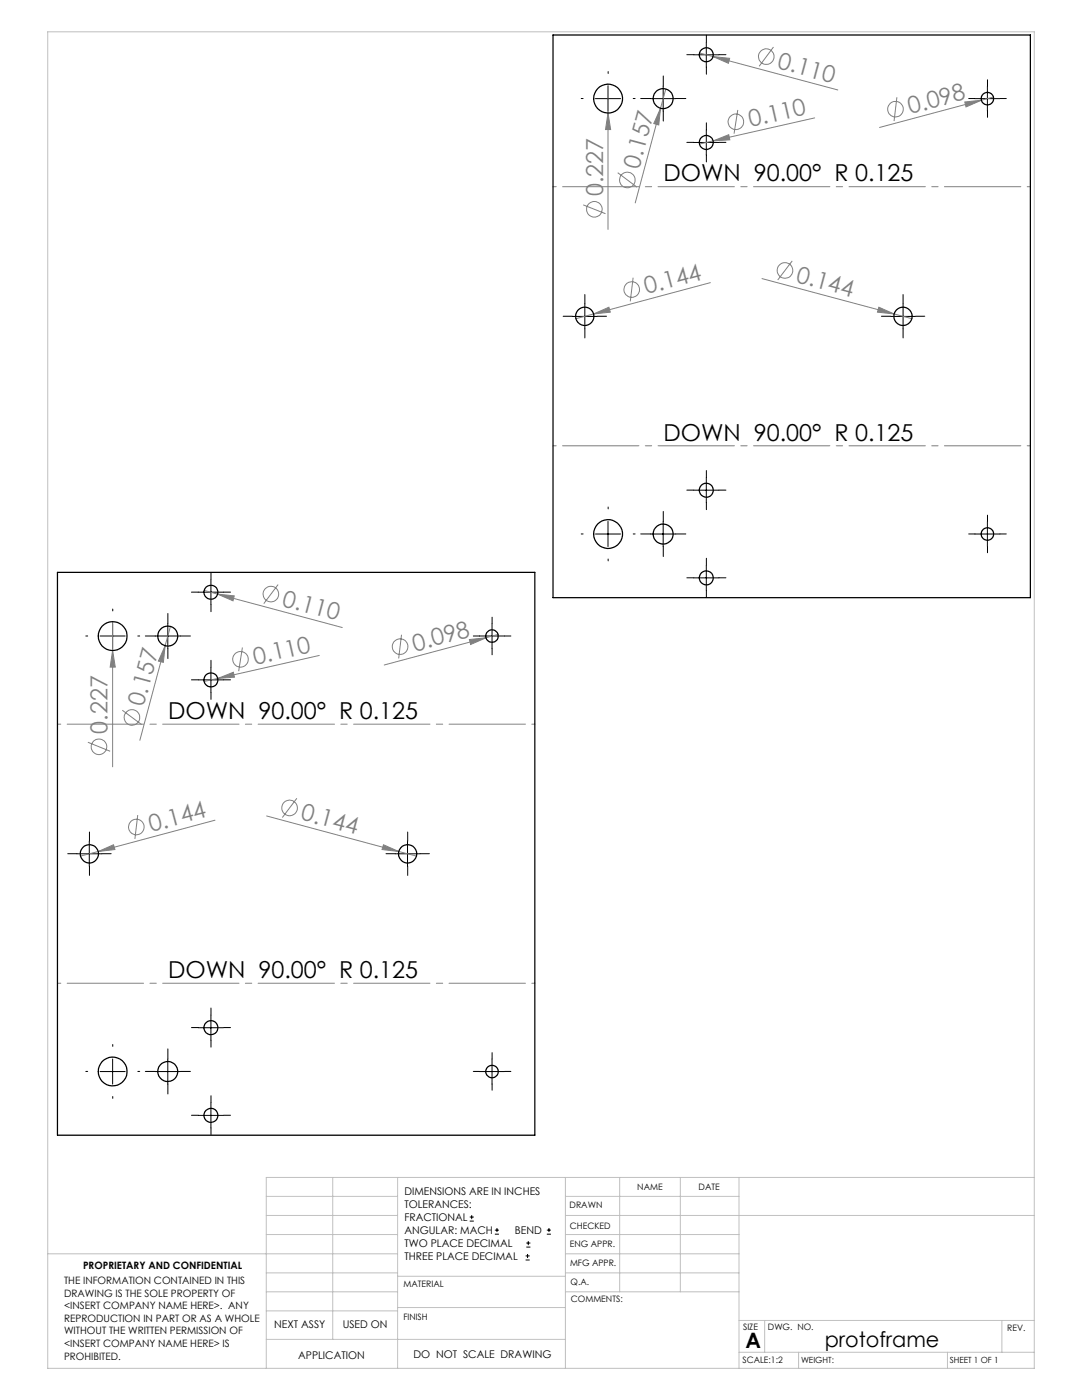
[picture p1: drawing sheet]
<svg xmlns="http://www.w3.org/2000/svg" width="216mm" height="279mm" viewBox="0 0 216 279" stroke-linecap="round" stroke-linejoin="round" font-family="sans-serif">
<g fill="none" stroke="#c0c0c0" stroke-width=".2">
<path d="M9.5 6.4h196.9v266.7h-196.9zM53.1 238.8h26.2M66.4 235v32.3M79.3 235v38.1M112.8 235v38.1M112.8 238.8h34.7M123.6 235v22.8M135.7 235v22.8M147.5 235v38.1M206.4 235h-153.3v38.1M9.5 250.2h69.8M53.1 257.8h26.2"/>
<path d="M53.1 242.6h26.2M53.1 246.4h26.2M53.1 254h26.2M79.3 254.7h33.5M112.8 257.8h34.7M112.8 250.2h34.7M112.8 242.6h93.6M112.8 246.4h34.7M112.8 254h34.7M53.1 267.3h59.7M53.1 261.6h26.2M79.3 260.9h33.5"/>
<path d="M147.5 269.9h58.9M147.5 263.5h58.9M152.6 263.5v6.4M159.3 269.9v3.2M189.1 269.9v3.2M199.9 263.5v6.4"/>
</g>
<g fill="none" stroke="#808080" stroke-width=".2">
<path d="M121.3 16.8v29M132.9 17.7l-1.1 3.9M139.6 10.6l2.7 .7M142.3 11.3l3.3 .3-.3 1zM142.3 11.3l24.9 6.7M154.3 9.4l-2.8 3.8M179 19.4l-.6 4.8M198.2 19.4l-2.4 .6M121.3 22.5l.5 3.4h-1zM123.3 34.5l3.8 2.9M131.8 21.6l-.4 3.3-.9-.2zM131.8 21.6l-5 18.9"/>
<path d="M142.3 28.1l3.1-1.2 .2 1zM142.3 28.1l-2.7 .7M147.2 21.9l-.7 4.8M162.6 23.5l-20.3 4.6M192.5 20.4l3.3-.4-3 1.3zM195.8 20l-20.3 5.4M116.4 40.9l4.4 1.8M126.3 55.4l-.5 4.7M141.7 56.4l-26.8 7.2M152 55.6l30 8M158.1 52.1l-2.9 3.8M118.5 62.7l3-1.4 .3 1z"/>
<path d="M175.4 61.3l3 1.4-3.3-.4zM40.7 117.8l2.7 .8M43.4 118.6l3.3 .3-.2 1zM43.4 118.6l24.9 6.6M55.5 116.7l-2.9 3.8M22.5 129.8l.5 3.3h-1zM22.5 124.1v28.9M32.9 128.9l-.3 3.3-1-.3zM32.9 128.9l-5 18.8M34 125l-1.1 3.9M43.5 135.4l3.1-1.2 .2 .9zM43.5 135.4l-2.8 .6"/>
<path d="M48.4 129.2l-.8 4.7M63.7 130.8l-20.2 4.6M80.1 126.7l-.5 4.7M93.7 127.6l3.3-.3-3.1 1.3zM97 127.3l-20.3 5.4M99.4 126.6l-2.4 .7M17.5 148.1l4.5 1.8M24.4 141.7l3.9 2.9M59.2 159.3l-2.9 3.9M19.6 169.9l3-1.3 .3 .9zM19.6 169.9l-3.5 1M27.5 162.7l-.6 4.7"/>
<path d="M42.9 163.7l-23.3 6.2M53.2 162.8l26.4 7.1M76.5 168.6l3.1 1.3-3.4-.4zM79.6 169.9l3.5 1"/>
<circle cx="152.9" cy="11.3" r="1.56"/>
<circle cx="125.2" cy="35.9" r="1.56"/>
<circle cx="146.8" cy="24.3" r="1.55"/>
<circle cx="178.7" cy="21.8" r="1.56"/>
<circle cx="118.6" cy="41.8" r="1.55"/>
<circle cx="126.1" cy="57.8" r="1.56"/>
<circle cx="156.6" cy="54" r="1.56"/>
<circle cx="54.1" cy="118.6" r="1.56"/>
<circle cx="48" cy="131.6" r="1.55"/>
<circle cx="79.8" cy="129.1" r="1.56"/>
<circle cx="19.8" cy="149" r="1.55"/>
<circle cx="26.3" cy="143.2" r="1.56"/>
<circle cx="27.2" cy="165" r="1.56"/>
<circle cx="57.8" cy="161.3" r="1.56"/>
</g>
<g fill="none" stroke="#000" stroke-width=".2" stroke-dasharray="15.2 1.3 1.3 1.3">
<path d="M116.3 19.7h-.3M121.3 14.7v-.4M126.3 19.7h.4M129.8 19.7h-2M132.3 17.2v-2M134.8 19.7h2M138.4 10.9h-1.4M140.9 8.4v-1.4M140.9 13.4v1.4M143.4 10.9h1.4M194.5 19.7h-1.2M197 17.2v-1.3"/>
<path d="M199.5 19.7h1.3M121.3 24.7v.3M132.3 22.2v2M138.4 28.4h-1.4M140.9 25.9v-1.4M140.9 30.9v1.4M143.4 28.4h1.4M197 22.2v1.2M114.2 63.1h-1.8M116.7 60.6v-1.8M116.7 65.6v1.8M119.2 63.1h1.8"/>
<path d="M177.7 63.1h-1.8M180.2 60.6v-1.8M180.2 65.6v1.8M182.7 63.1h1.8M138.4 97.8h-1.4M140.9 95.3v-1.4M143.4 97.8h1.4M39.6 118.2h-1.4M42.1 115.7v-1.4M44.6 118.2h1.4M116.3 106.6h-.3M121.3 101.6v-.4"/>
<path d="M121.3 111.6v.3M126.3 106.6h.4M129.8 106.6h-2M132.3 104.1v-2M132.3 109.1v2M134.8 106.6h2M138.4 115.3h-1.4M140.9 100.3v1.4M140.9 112.8v-1.4M140.9 117.8v1.4M143.4 115.3h1.4M194.5 106.6h-1.2"/>
<path d="M197 104.1v-1.3M197 109.1v1.2M199.5 106.6h1.3M17.5 126.9h-.4M22.5 121.9v-.3M22.5 131.9v.4M27.5 126.9h.4M31 126.9h-2M33.5 124.4v-2M33.5 129.4v2M36 126.9h2M39.6 135.7h-1.4"/>
<path d="M42.1 133.2v-1.4M42.1 138.2v1.4M42.1 120.7v1.4M44.6 135.7h1.4M95.7 126.9h-1.3M98.2 124.4v-1.2M98.2 129.4v1.3M100.7 126.9h1.2M15.3 170.4h-1.8M17.8 167.9v-1.9M17.8 172.9v1.8M20.3 170.4h1.9"/>
<path d="M78.8 170.4h-1.8M81.3 167.9v-1.9M81.3 172.9v1.8M83.8 170.4h1.9M17.5 213.8h-.4M22.5 208.8v-.4M22.5 218.8v.4M27.5 213.8h.4M31 213.8h-2M33.5 211.3v-2M33.5 216.3v2M36 213.8h2"/>
<path d="M39.6 205.1h-1.4M42.1 202.6v-1.4M42.1 207.6v1.4M44.6 205.1h1.4M95.7 213.8h-1.3M98.2 211.3v-1.2M98.2 216.3v1.3M100.7 213.8h1.2M39.6 222.6h-1.4M42.1 220.1v-1.4M42.1 225.1v1.4M44.6 222.6h1.4"/>
</g>
<g fill="none" stroke="#000" stroke-width=".2">
<path d="M118.8 19.7h5M121.3 17.2v5M129.8 19.7h5M132.3 17.2v5M138.4 10.9h5M140.9 8.4v5M194.5 19.7h5M197 17.2v5M138.4 28.4h5M140.9 25.9v5M114.2 63.1h5M116.7 60.6v5"/>
<path d="M177.7 63.1h5M180.2 60.6v5M138.4 97.8h5M140.9 95.3v5M39.6 118.2h5M42.1 115.7v5M118.8 106.6h5M121.3 104.1v5M129.8 106.6h5M132.3 104.1v5M138.4 115.3h5M140.9 112.8v5"/>
<path d="M194.5 106.6h5M197 104.1v5M20 126.9h5M22.5 124.5v4.9M31 126.9h5M33.5 124.5v4.9M39.6 135.7h5M42.1 133.2v5M95.7 126.9h5M98.2 124.5v4.9M15.3 170.4h5M17.8 167.9v5"/>
<path d="M78.8 170.4h5M81.3 167.9v5M20 213.9h5M22.5 211.3v5.1M31 213.9h5M33.5 211.3v5.1M39.6 205.1h5M42.1 202.6v5M95.7 213.9h5M98.2 211.3v5.1M39.6 222.6h5M42.1 220.1v5"/>
</g>
<path d="M110.3 37.3h95.3M110.3 89h95.3M11.5 144.5h95.2M11.5 196.2h95.2" fill="none" stroke="#808080" stroke-width=".2" stroke-dasharray="15.2 1.3 1.3 1.3" stroke-dashoffset="-1.9"/>
<g fill="#808080">
<path d="M76.5 168.6l-.3 .9 3.4 .4zM175.4 61.3l-.3 1 3.3 .4z"/>
<path d="M43.5 135.4l3.3-.3-.2-.9zM142.3 28.1l3.3-.2-.2-1z"/>
<path d="M93.7 127.6l.2 1 3.1-1.3zM192.5 20.4l.3 .9 3-1.3z"/>
<path d="M19.6 169.9l3.3-.4-.3-.9zM118.5 62.7l3.3-.4-.3-1z"/>
<path d="M32.9 128.9l-1.3 3 1 .3zM131.8 21.6l-1.3 3.1 .9 .2z"/>
<path d="M22.5 129.8l-.5 3.3h1zM121.3 22.5l-.5 3.4h1z"/>
<path d="M43.4 118.6l3.1 1.3 .2-1zM142.3 11.3l3 1.3 .3-1z"/>
</g>
<g fill="none" stroke="#000" stroke-width=".25">
<path d="M110.3 7h95.3v112.3h-95.3zM11.5 114.2h95.2v112.4h-95.2z"/>
<circle cx="121.3" cy="19.7" r="2.88"/>
<circle cx="132.3" cy="19.7" r="2"/>
<circle cx="140.9" cy="10.9" r="1.41"/>
<circle cx="197" cy="19.7" r="1.24"/>
<circle cx="140.9" cy="28.4" r="1.39"/>
<circle cx="116.7" cy="63.1" r="1.82"/>
<circle cx="180.2" cy="63.1" r="1.82"/>
<circle cx="140.9" cy="97.8" r="1.41"/>
<circle cx="42.1" cy="118.2" r="1.41"/>
<circle cx="121.3" cy="106.6" r="2.87"/>
<circle cx="132.3" cy="106.6" r="2"/>
<circle cx="140.9" cy="115.3" r="1.41"/>
<circle cx="197" cy="106.6" r="1.24"/>
<circle cx="22.5" cy="126.9" r="2.87"/>
<circle cx="33.5" cy="126.9" r="2.01"/>
<circle cx="42.1" cy="135.7" r="1.41"/>
<circle cx="98.2" cy="127" r="1.26"/>
<circle cx="17.8" cy="170.4" r="1.82"/>
<circle cx="81.3" cy="170.4" r="1.82"/>
<circle cx="22.5" cy="213.8" r="2.87"/>
<circle cx="33.5" cy="213.9" r="2"/>
<circle cx="42.1" cy="205.1" r="1.41"/>
<circle cx="98.2" cy="213.8" r="1.25"/>
<circle cx="42.1" cy="222.6" r="1.41"/>
</g>
<g fill="none" stroke="#000" stroke-width=".2">
<path d="M93.7 243.7h.8M93.7 242.9h.8M94.1 242.5v.8M98.7 246.3h.9M98.7 245.5h.9M99.2 245.1v.8M104.9 251.5h.8M104.9 250.6h.8M105 248.9h.8M105 248.1h.8M105.3 250.3v.8M105.4 247.7v.8"/>
<path d="M109.1 246.3h.8M109.1 245.5h.8M109.5 245.1v.8"/>
</g>
<g font-size="4.7" fill="#808080">
<text x="155" y="13.6" transform="rotate(15 155 13.6)">0.110</text>
<text x="181.6" y="22.8" transform="rotate(-15 181.6 22.8)">0.098</text>
<text x="149.7" y="25.4" transform="rotate(-13 149.7 25.4)">0.110</text>
<text x="127.5" y="33.9" transform="rotate(-75 127.5 33.9)">0.157</text>
<text x="120.3" y="39.2" transform="rotate(-90 120.3 39.2)">0.227</text>
<text x="129" y="58.8" transform="rotate(-15 129 58.8)">0.144</text>
<text x="158.7" y="56.3" transform="rotate(15 158.7 56.3)">0.144</text>
<text x="56.1" y="120.9" transform="rotate(15 56.1 120.9)">0.110</text>
<text x="82.8" y="130" transform="rotate(-15 82.8 130)">0.098</text>
<text x="50.9" y="132.7" transform="rotate(-13 50.9 132.7)">0.110</text>
<text x="28.7" y="141.1" transform="rotate(-75 28.7 141.1)">0.157</text>
<text x="21.5" y="146.5" transform="rotate(-90 21.5 146.5)">0.227</text>
<text x="30.1" y="166" transform="rotate(-15 30.1 166)">0.144</text>
<text x="59.8" y="163.5" transform="rotate(15 59.8 163.5)">0.144</text>
</g>
<g font-size="4.7">
<text x="132.4" y="36.2">DOWN 90.00° R 0.125</text>
<text x="132.4" y="87.9">DOWN 90.00° R 0.125</text>
<text x="33.5" y="143.6">DOWN 90.00° R 0.125</text>
<text x="33.5" y="195.3">DOWN 90.00° R 0.125</text>
</g>
<g font-size="4.2">
<text x="148.8" y="269">A</text>
<text x="164.6" y="268.7">protoframe</text>
</g>
<g font-size="2.1">
<text x="80.7" y="238.5">DIMENSIONS ARE IN INCHES</text>
<text x="80.7" y="241.1">TOLERANCES:</text>
<text x="80.7" y="243.7">FRACTIONAL</text>
<text x="80.7" y="246.3">ANGULAR: MACH</text>
<text x="80.7" y="248.9">TWO PLACE DECIMAL</text>
<text x="80.7" y="251.4">THREE PLACE DECIMAL</text>
<text x="102.7" y="246.3">BEND</text>
<text x="54.7" y="265">NEXT ASSY</text>
<text x="68.4" y="265">USED ON</text>
<text x="59.5" y="271.2">APPLICATION</text>
<text x="82.5" y="270.9">DO NOT SCALE DRAWING</text>
</g>
<g font-size="2">
<text x="12.8" y="256.2">THE INFORMATION CONTAINED IN THIS</text>
<text x="16.6" y="253.2">PROPRIETARY AND CONFIDENTIAL</text>
<text x="12.8" y="258.8">DRAWING IS THE SOLE PROPERTY OF</text>
<text x="12.8" y="261.3">&lt;INSERT COMPANY NAME HERE&gt;. ANY</text>
<text x="12.8" y="263.8">REPRODUCTION IN PART OR AS A WHOLE</text>
<text x="12.8" y="266.3">WITHOUT THE WRITTEN PERMISSION OF</text>
<text x="12.8" y="268.8">&lt;INSERT COMPANY NAME HERE&gt; IS</text>
<text x="12.8" y="271.4">PROHIBITED.</text>
</g>
<g font-size="1.8">
<text x="127.2" y="237.4">NAME</text>
<text x="139.4" y="237.5">DATE</text>
<text x="113.7" y="241.2">DRAWN</text>
<text x="113.7" y="245.2">CHECKED</text>
<text x="113.7" y="248.8">ENG APPR.</text>
<text x="80.5" y="256.9">MATERIAL</text>
<text x="113.7" y="252.6">MFG APPR.</text>
<text x="113.8" y="256.4">Q.A.</text>
<text x="80.5" y="263.3">FINISH</text>
<text x="113.9" y="259.9">COMMENTS:</text>
<text x="148.3" y="265.4">SIZE</text>
<text x="153.2" y="265.5">DWG. NO.</text>
<text x="201" y="265.6">REV.</text>
<text x="148.2" y="272">SCALE:1:2</text>
</g>
<g font-size="1.7">
<text x="159.8" y="272.1">WEIGHT:</text>
<text x="189.5" y="272.1">SHEET 1 OF 1</text>
</g>
</svg>
